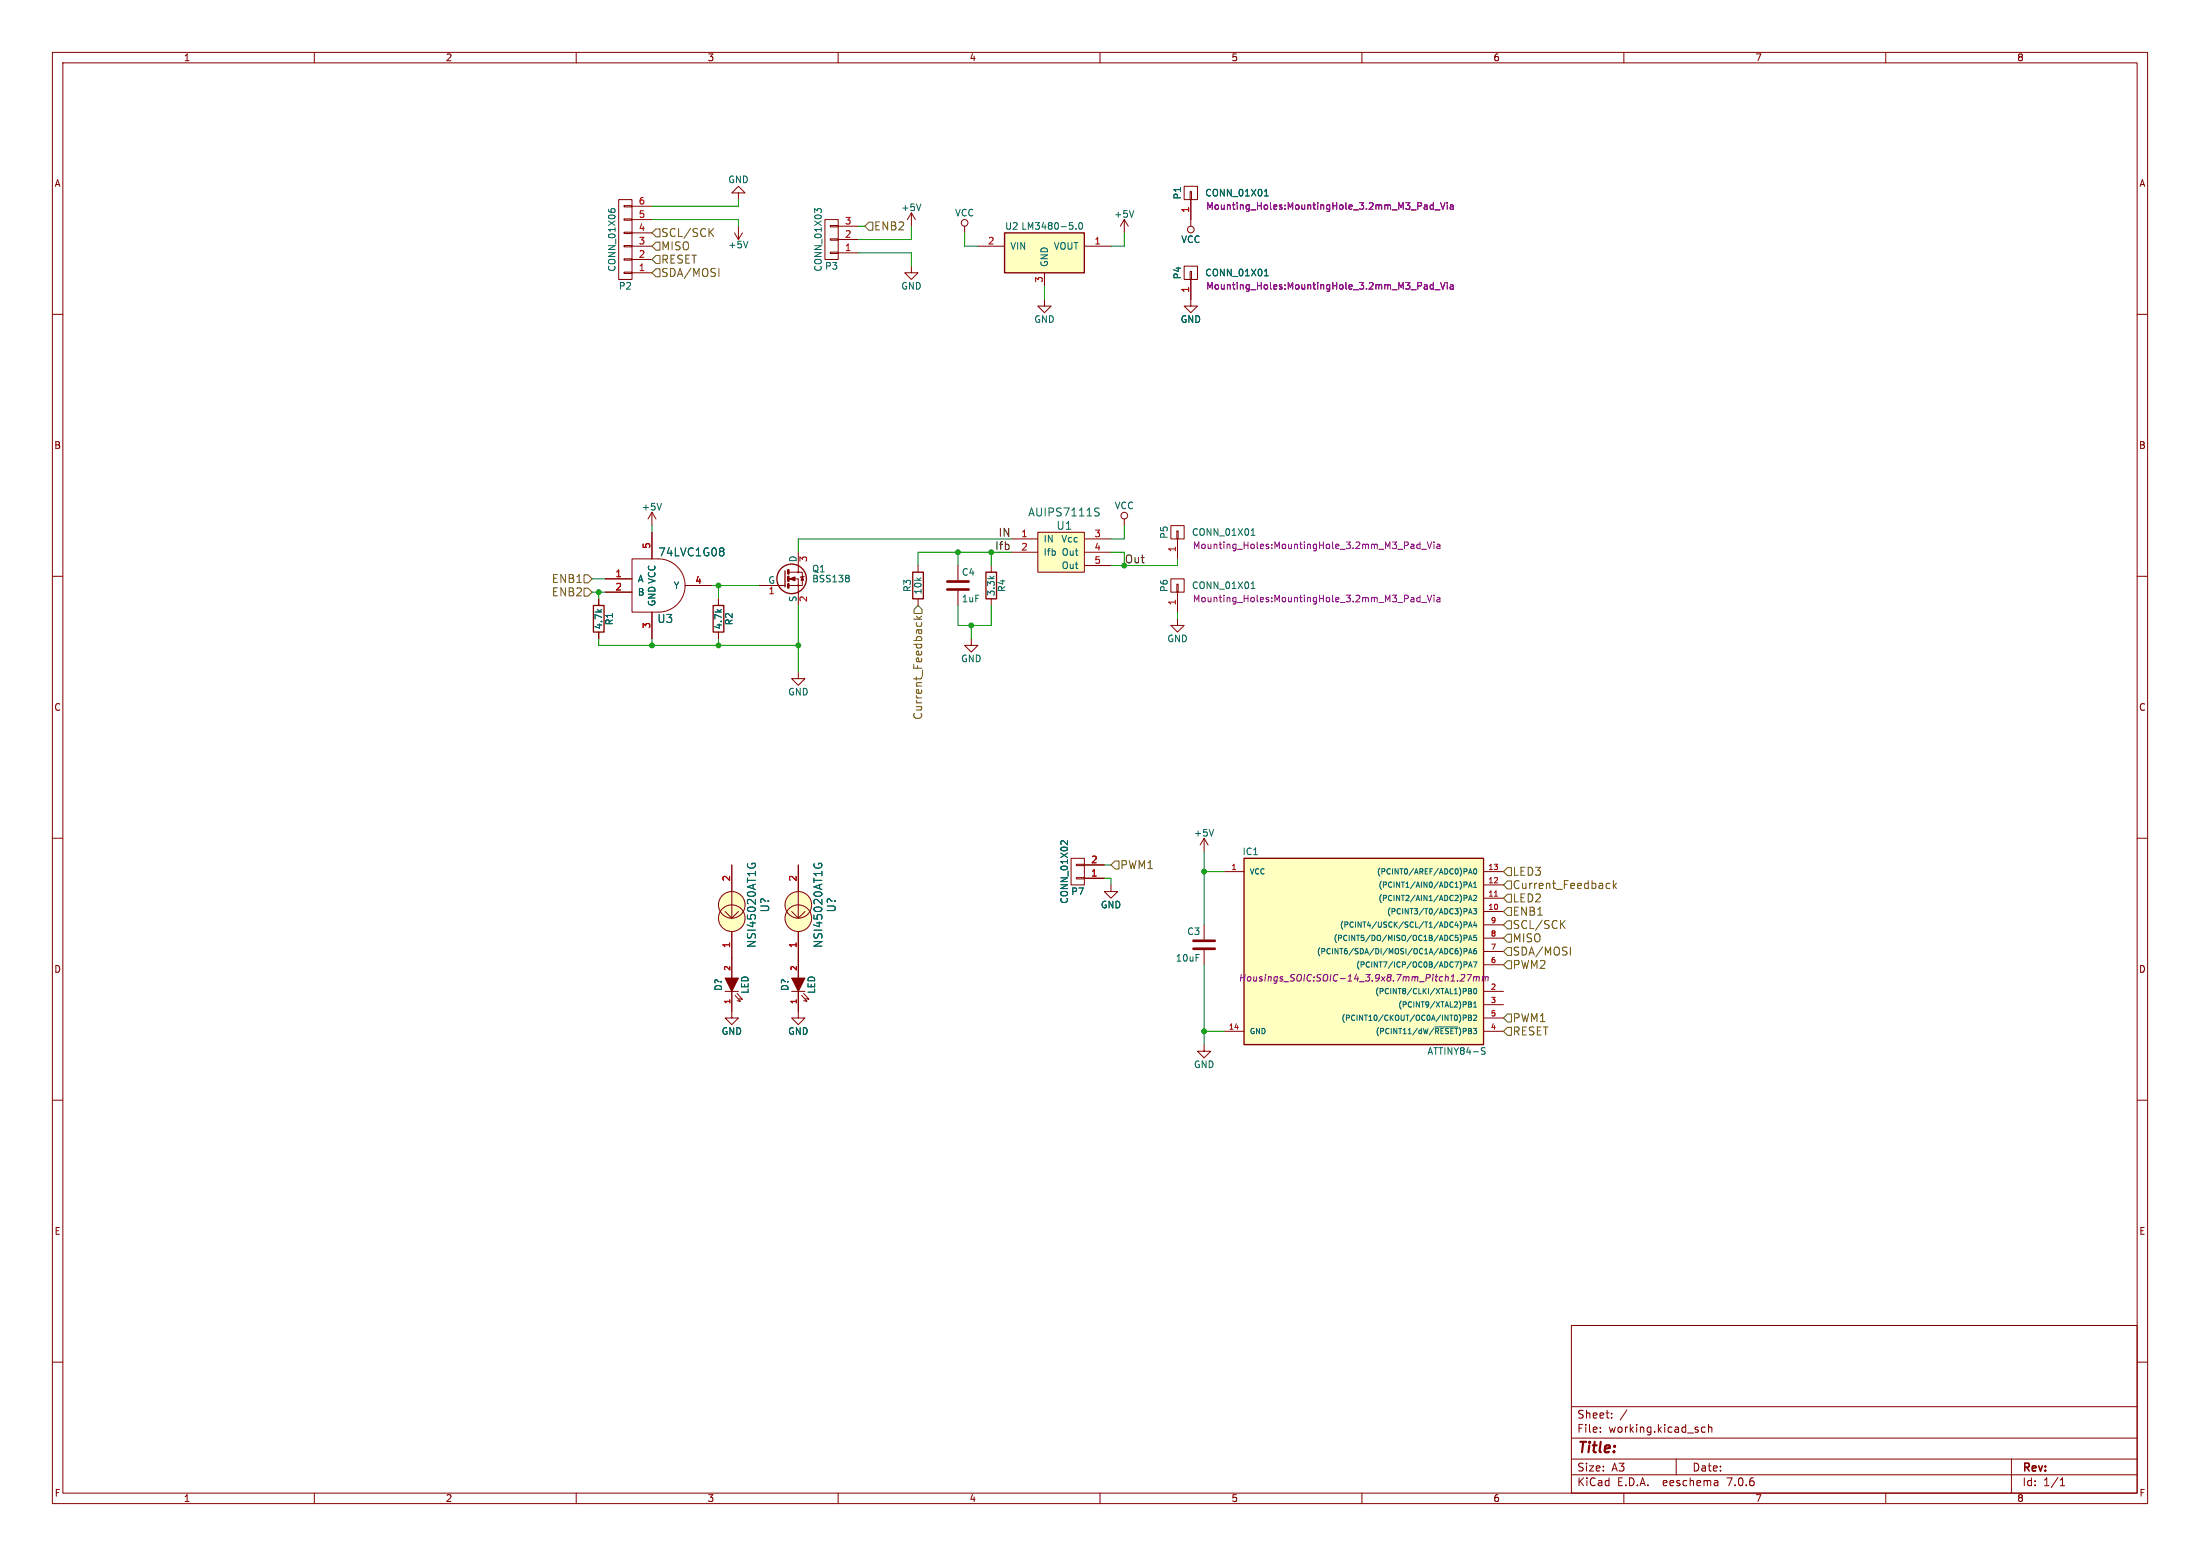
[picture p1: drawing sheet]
EESchema Schematic File Version 2
LIBS:power
LIBS:device
LIBS:transistors
LIBS:conn
LIBS:linear
LIBS:regul
LIBS:74xx
LIBS:cmos4000
LIBS:adc-dac
LIBS:memory
LIBS:xilinx
LIBS:microcontrollers
LIBS:dsp
LIBS:microchip
LIBS:analog_switches
LIBS:motorola
LIBS:texas
LIBS:intel
LIBS:audio
LIBS:interface
LIBS:digital-audio
LIBS:philips
LIBS:display
LIBS:cypress
LIBS:siliconi
LIBS:opto
LIBS:atmel
LIBS:contrib
LIBS:valves
LIBS:dev_bjt
LIBS:dev_conn
LIBS:dev_ic
LIBS:dev_mosfet
LIBS:dev_switch
LIBS:main-cache
EELAYER 25 0
EELAYER END
$Descr A3 16535 11693
encoding utf-8
Sheet 1 1
Title ""
Date ""
Rev ""
Comp ""
Comment1 ""
Comment2 ""
Comment3 ""
Comment4 ""
$EndDescr
$Comp
L AUIPS7111S U1
U 1 1
P 8000 4200
F 0 "U1" H 8000 4450 60  0000 C CNN
F 1 "AUIPS7111S" H 8000 4550 60  0000 C CNN
F 2 "KiCad-MDH-IC:TO-263-!3" H 8000 4200 60  0001 C CNN
F 3 "http://www.farnell.com/datasheets/1441780.pdf" H 8150 4800 60  0001 C CNN
	1    8000 4200
	1    0    0    -1  
$EndComp
$Comp
L R R2
U 1 1
P 5400 4650
F 0 "R2" V 5480 4650 50  0000 C CNN
F 1 "4.7k" V 5400 4650 50  0000 C CNN
F 2 "Resistors_SMD:R_0402" V 5330 4650 50  0001 C CNN
F 3 "" H 5400 4650 50  0000 C CNN
	1    5400 4650
	1    0    0    -1  
$EndComp
$Comp
L R R4
U 1 1
P 7450 4400
F 0 "R4" V 7530 4400 50  0000 C CNN
F 1 "3.3k" V 7450 4400 50  0000 C CNN
F 2 "Resistors_SMD:R_0402" V 7380 4400 50  0001 C CNN
F 3 "" H 7450 4400 50  0000 C CNN
	1    7450 4400
	1    0    0    -1  
$EndComp
$Comp
L R R3
U 1 1
P 6900 4400
F 0 "R3" V 6980 4400 50  0000 C CNN
F 1 "10k" V 6900 4400 50  0000 C CNN
F 2 "Resistors_SMD:R_0402" V 6830 4400 50  0001 C CNN
F 3 "" H 6900 4400 50  0000 C CNN
	1    6900 4400
	-1   0    0    1   
$EndComp
Text Label 8450 4250 0    60   ~ 0
Out
$Comp
L BSS138 Q1
U 1 1
P 5900 4350
F 0 "Q1" H 6100 4425 50  0000 L CNN
F 1 "BSS138" H 6100 4350 50  0000 L CNN
F 2 "TO_SOT_Packages_SMD:SOT-23" H 6100 4275 50  0001 L CIN
F 3 "" H 5900 4350 50  0000 L CNN
	1    5900 4350
	1    0    0    -1  
$EndComp
Text Label 7600 4050 2    60   ~ 0
IN
Text Label 7600 4150 2    60   ~ 0
Ifb
$Comp
L GND #PWR01
U 1 1
P 9050 7850
F 0 "#PWR01" H 9050 7600 50  0001 C CNN
F 1 "GND" H 9050 7700 50  0000 C CNN
F 2 "" H 9050 7850 50  0000 C CNN
F 3 "" H 9050 7850 50  0000 C CNN
	1    9050 7850
	-1   0    0    -1  
$EndComp
$Comp
L LM3480-5.0 U2
U 1 1
P 7850 1850
F 0 "U2" H 7550 2000 50  0000 L CNN
F 1 "LM3480-5.0" H 8150 2000 50  0000 R CNN
F 2 "TO_SOT_Packages_SMD:SOT-23" H 7850 1450 50  0001 C CIN
F 3 "" H 7850 1850 50  0000 C CNN
	1    7850 1850
	1    0    0    -1  
$EndComp
$Comp
L C C3
U 1 1
P 9050 7100
F 0 "C3" H 9075 7200 50  0000 L CNN
F 1 "10uF" H 9075 7000 50  0000 L CNN
F 2 "Capacitors_SMD:C_0805" H 9088 6950 50  0001 C CNN
F 3 "" H 9050 7100 50  0000 C CNN
	1    9050 7100
	-1   0    0    -1  
$EndComp
Text HLabel 11300 7150 2    60   Input ~ 0
SDA/MOSI
Text HLabel 11300 6950 2    60   Input ~ 0
SCL/SCK
$Comp
L C C4
U 1 1
P 7200 4400
F 0 "C4" H 7225 4500 50  0000 L CNN
F 1 "1uF" H 7225 4300 50  0000 L CNN
F 2 "Capacitors_SMD:C_0402" H 7238 4250 50  0001 C CNN
F 3 "" H 7200 4400 50  0000 C CNN
	1    7200 4400
	1    0    0    -1  
$EndComp
Text HLabel 11300 7050 2    60   Input ~ 0
MISO
Text HLabel 11300 7750 2    60   Input ~ 0
RESET
$Comp
L R R1
U 1 1
P 4500 4650
F 0 "R1" V 4580 4650 50  0000 C CNN
F 1 "4.7k" V 4500 4650 50  0000 C CNN
F 2 "Resistors_SMD:R_0402" V 4430 4650 50  0001 C CNN
F 3 "" H 4500 4650 50  0000 C CNN
	1    4500 4650
	1    0    0    -1  
$EndComp
Text HLabel 4450 4450 0    60   Input ~ 0
ENB2
Text HLabel 6500 1700 2    60   Input ~ 0
ENB2
$Comp
L 74LVC1G08 U3
U 1 1
P 4900 4400
F 0 "U3" H 5000 4150 60  0000 C CNN
F 1 "74LVC1G08" H 5200 4650 60  0000 C CNN
F 2 "TO_SOT_Packages_SMD:SOT-353" H 4850 4450 60  0001 C CNN
F 3 "http://www.nxp.com/documents/data_sheet/74LVC1G08.pdf?" H 5400 3950 60  0001 C CNN
	1    4900 4400
	1    0    0    -1  
$EndComp
Text HLabel 4900 1850 2    60   Input ~ 0
MISO
Text HLabel 4900 1750 2    60   Input ~ 0
SCL/SCK
Text HLabel 4900 2050 2    60   Input ~ 0
SDA/MOSI
Text HLabel 4900 1950 2    60   Input ~ 0
RESET
$Comp
L GND #PWR02
U 1 1
P 5550 1500
F 0 "#PWR02" H 5550 1250 50  0001 C CNN
F 1 "GND" H 5550 1350 50  0000 C CNN
F 2 "" H 5550 1500 50  0000 C CNN
F 3 "" H 5550 1500 50  0000 C CNN
	1    5550 1500
	-1   0    0    1   
$EndComp
$Comp
L CONN_01X06 P2
U 1 1
P 4700 1800
F 0 "P2" H 4700 2150 50  0000 C CNN
F 1 "CONN_01X06" V 4800 1800 50  0000 C CNN
F 2 "Connectors_Hirose:Hirose_DF13-06P-1.25DS_06x1.25mm_Angled" H 4700 1800 50  0001 C CNN
F 3 "" H 4700 1800 50  0000 C CNN
	1    4700 1800
	-1   0    0    1   
$EndComp
$Comp
L CONN_01X03 P3
U 1 1
P 6250 1800
F 0 "P3" H 6250 2000 50  0000 C CNN
F 1 "CONN_01X03" V 6350 1800 50  0000 C CNN
F 2 "Connectors_Hirose:Hirose_DF13-03P-1.25DS_03x1.25mm_Angled" H 6250 1800 50  0001 C CNN
F 3 "" H 6250 1800 50  0000 C CNN
	1    6250 1800
	-1   0    0    1   
$EndComp
$Comp
L GND #PWR03
U 1 1
P 6850 2000
F 0 "#PWR03" H 6850 1750 50  0001 C CNN
F 1 "GND" H 6850 1850 50  0000 C CNN
F 2 "" H 6850 2000 50  0000 C CNN
F 3 "" H 6850 2000 50  0000 C CNN
	1    6850 2000
	1    0    0    -1  
$EndComp
$Comp
L CONN_01X01 P1
U 1 1
P 8950 1450
F 0 "P1" H 8950 1550 50  0000 C CNN
F 1 "CONN_01X01" V 8950 1100 50  0000 C CNN
F 2 "Mounting_Holes:MountingHole_3.2mm_M3_Pad_Via" V 8850 400 50  0000 C CNN
F 3 "" H 8950 1450 50  0000 C CNN
	1    8950 1450
	0    -1   -1   0   
$EndComp
$Comp
L CONN_01X01 P4
U 1 1
P 8950 2050
F 0 "P4" H 8950 2150 50  0000 C CNN
F 1 "CONN_01X01" V 8950 1700 50  0000 C CNN
F 2 "Mounting_Holes:MountingHole_3.2mm_M3_Pad_Via" V 8850 1000 50  0000 C CNN
F 3 "" H 8950 2050 50  0000 C CNN
	1    8950 2050
	0    -1   -1   0   
$EndComp
$Comp
L CONN_01X01 P5
U 1 1
P 8850 4000
F 0 "P5" H 8850 4100 50  0000 C CNN
F 1 "CONN_01X01" V 8850 3650 50  0000 C CNN
F 2 "Mounting_Holes:MountingHole_3.2mm_M3_Pad_Via" V 8750 2950 50  0000 C CNN
F 3 "" H 8850 4000 50  0000 C CNN
	1    8850 4000
	0    -1   -1   0   
$EndComp
$Comp
L GND #PWR04
U 1 1
P 8950 2250
F 0 "#PWR04" H 8950 2000 50  0001 C CNN
F 1 "GND" H 8950 2100 50  0000 C CNN
F 2 "" H 8950 2250 50  0000 C CNN
F 3 "" H 8950 2250 50  0000 C CNN
	1    8950 2250
	1    0    0    -1  
$EndComp
$Comp
L VCC #PWR05
U 1 1
P 8950 1650
F 0 "#PWR05" H 8950 1500 50  0001 C CNN
F 1 "VCC" H 8950 1800 50  0000 C CNN
F 2 "" H 8950 1650 50  0000 C CNN
F 3 "" H 8950 1650 50  0000 C CNN
	1    8950 1650
	-1   0    0    1   
$EndComp
$Comp
L VCC #PWR06
U 1 1
P 8450 3950
F 0 "#PWR06" H 8450 3800 50  0001 C CNN
F 1 "VCC" H 8450 4100 50  0000 C CNN
F 2 "" H 8450 3950 50  0000 C CNN
F 3 "" H 8450 3950 50  0000 C CNN
	1    8450 3950
	1    0    0    -1  
$EndComp
$Comp
L CONN_01X01 P6
U 1 1
P 8850 4400
F 0 "P6" H 8850 4500 50  0000 C CNN
F 1 "CONN_01X01" V 8850 4050 50  0000 C CNN
F 2 "Mounting_Holes:MountingHole_3.2mm_M3_Pad_Via" V 8750 3350 50  0000 C CNN
F 3 "" H 8850 4400 50  0000 C CNN
	1    8850 4400
	0    -1   -1   0   
$EndComp
Wire Wire Line
	6000 4050 7600 4050
Wire Wire Line
	5350 4400 5700 4400
Wire Wire Line
	8450 4050 8350 4050
Wire Wire Line
	8350 4150 8450 4150
Wire Wire Line
	8450 4150 8450 4250
Wire Wire Line
	8350 4250 8850 4250
Connection ~ 8450 4250
Wire Wire Line
	7450 4150 7450 4250
Connection ~ 7450 4150
Wire Wire Line
	4500 4850 6000 4850
Connection ~ 4900 4850
Wire Wire Line
	7450 4700 7450 4550
Wire Wire Line
	9050 6400 9050 6950
Wire Wire Line
	9050 7250 9050 7850
Connection ~ 9050 6550
Connection ~ 9050 7750
Wire Wire Line
	7200 4250 7200 4150
Connection ~ 7200 4150
Wire Wire Line
	7200 4700 7200 4550
Wire Wire Line
	4450 4450 4550 4450
Wire Wire Line
	4500 4800 4500 4850
Wire Wire Line
	4500 4500 4500 4450
Connection ~ 4500 4450
Wire Wire Line
	6500 1700 6450 1700
Wire Wire Line
	4450 4350 4550 4350
Wire Wire Line
	9050 7750 9200 7750
Wire Wire Line
	9050 6550 9200 6550
Wire Wire Line
	5550 1650 5550 1700
Wire Wire Line
	4900 1650 5550 1650
Wire Wire Line
	5550 1550 4900 1550
Wire Wire Line
	5550 1500 5550 1550
Wire Wire Line
	6850 2000 6850 1900
Wire Wire Line
	6850 1900 6450 1900
Wire Wire Line
	6850 1700 6850 1800
Wire Wire Line
	6850 1800 6450 1800
Wire Wire Line
	6000 4550 6000 5050
Wire Wire Line
	5400 4400 5400 4500
Wire Wire Line
	5400 4850 5400 4800
Connection ~ 5400 4400
Wire Wire Line
	8450 4050 8450 3950
$Comp
L GND #PWR07
U 1 1
P 8850 4650
F 0 "#PWR07" H 8850 4400 50  0001 C CNN
F 1 "GND" H 8850 4500 50  0000 C CNN
F 2 "" H 8850 4650 50  0000 C CNN
F 3 "" H 8850 4650 50  0000 C CNN
	1    8850 4650
	1    0    0    -1  
$EndComp
Wire Wire Line
	8850 4600 8850 4650
Wire Wire Line
	8850 4250 8850 4200
Wire Wire Line
	8350 1850 8450 1850
Wire Wire Line
	8450 1850 8450 1750
$Comp
L VCC #PWR08
U 1 1
P 7250 1750
F 0 "#PWR08" H 7250 1600 50  0001 C CNN
F 1 "VCC" H 7250 1900 50  0000 C CNN
F 2 "" H 7250 1750 50  0000 C CNN
F 3 "" H 7250 1750 50  0000 C CNN
	1    7250 1750
	1    0    0    -1  
$EndComp
Wire Wire Line
	7250 1750 7250 1850
Wire Wire Line
	7250 1850 7350 1850
$Comp
L GND #PWR09
U 1 1
P 7850 2250
F 0 "#PWR09" H 7850 2000 50  0001 C CNN
F 1 "GND" H 7850 2100 50  0000 C CNN
F 2 "" H 7850 2250 50  0000 C CNN
F 3 "" H 7850 2250 50  0000 C CNN
	1    7850 2250
	1    0    0    -1  
$EndComp
Wire Wire Line
	7850 2250 7850 2150
Wire Wire Line
	4900 3950 4900 4000
$Comp
L GND #PWR010
U 1 1
P 6000 5050
F 0 "#PWR010" H 6000 4800 50  0001 C CNN
F 1 "GND" H 6000 4900 50  0000 C CNN
F 2 "" H 6000 5050 50  0000 C CNN
F 3 "" H 6000 5050 50  0000 C CNN
	1    6000 5050
	1    0    0    -1  
$EndComp
Connection ~ 5400 4850
Connection ~ 6000 4850
Wire Wire Line
	4900 4800 4900 4850
$Comp
L GND #PWR011
U 1 1
P 7300 4800
F 0 "#PWR011" H 7300 4550 50  0001 C CNN
F 1 "GND" H 7300 4650 50  0000 C CNN
F 2 "" H 7300 4800 50  0000 C CNN
F 3 "" H 7300 4800 50  0000 C CNN
	1    7300 4800
	1    0    0    -1  
$EndComp
Wire Wire Line
	7300 4800 7300 4700
Wire Wire Line
	7200 4700 7450 4700
Connection ~ 7300 4700
Wire Wire Line
	6000 4150 6000 4050
Wire Wire Line
	6900 4150 7600 4150
Wire Wire Line
	6900 4150 6900 4250
$Comp
L +5V #PWR012
U 1 1
P 5550 1700
F 0 "#PWR012" H 5550 1550 50  0001 C CNN
F 1 "+5V" H 5550 1840 50  0000 C CNN
F 2 "" H 5550 1700 50  0000 C CNN
F 3 "" H 5550 1700 50  0000 C CNN
	1    5550 1700
	-1   0    0    1   
$EndComp
$Comp
L +5V #PWR013
U 1 1
P 9050 6400
F 0 "#PWR013" H 9050 6250 50  0001 C CNN
F 1 "+5V" H 9050 6540 50  0000 C CNN
F 2 "" H 9050 6400 50  0000 C CNN
F 3 "" H 9050 6400 50  0000 C CNN
	1    9050 6400
	-1   0    0    -1  
$EndComp
$Comp
L +5V #PWR014
U 1 1
P 6850 1700
F 0 "#PWR014" H 6850 1550 50  0001 C CNN
F 1 "+5V" H 6850 1840 50  0000 C CNN
F 2 "" H 6850 1700 50  0000 C CNN
F 3 "" H 6850 1700 50  0000 C CNN
	1    6850 1700
	1    0    0    -1  
$EndComp
$Comp
L +5V #PWR015
U 1 1
P 4900 3950
F 0 "#PWR015" H 4900 3800 50  0001 C CNN
F 1 "+5V" H 4900 4090 50  0000 C CNN
F 2 "" H 4900 3950 50  0000 C CNN
F 3 "" H 4900 3950 50  0000 C CNN
	1    4900 3950
	1    0    0    -1  
$EndComp
$Comp
L +5V #PWR016
U 1 1
P 8450 1750
F 0 "#PWR016" H 8450 1600 50  0001 C CNN
F 1 "+5V" H 8450 1890 50  0000 C CNN
F 2 "" H 8450 1750 50  0000 C CNN
F 3 "" H 8450 1750 50  0000 C CNN
	1    8450 1750
	1    0    0    -1  
$EndComp
Text HLabel 11300 7650 2    60   Input ~ 0
PWM1
$Comp
L CONN_01X02 P7
U 1 1
P 8100 6550
F 0 "P7" H 8100 6700 50  0000 C CNN
F 1 "CONN_01X02" V 8200 6550 50  0000 C CNN
F 2 "Connectors_Hirose:Hirose_DF13-02P-1.25DS_02x1.25mm_Angled" H 8100 6550 50  0001 C CNN
F 3 "" H 8100 6550 50  0000 C CNN
	1    8100 6550
	-1   0    0    1   
$EndComp
$Comp
L GND #PWR017
U 1 1
P 8350 6650
F 0 "#PWR017" H 8350 6400 50  0001 C CNN
F 1 "GND" H 8350 6500 50  0000 C CNN
F 2 "" H 8350 6650 50  0000 C CNN
F 3 "" H 8350 6650 50  0000 C CNN
	1    8350 6650
	1    0    0    -1  
$EndComp
Text HLabel 8350 6500 2    60   Input ~ 0
PWM1
Wire Wire Line
	8300 6600 8350 6600
Wire Wire Line
	8350 6600 8350 6650
Wire Wire Line
	8350 6500 8300 6500
Text HLabel 6900 4550 3    60   Input ~ 0
Current_Feedback
Text HLabel 11300 6650 2    60   Input ~ 0
Current_Feedback
Text HLabel 11300 7250 2    60   Input ~ 0
PWM2
Text HLabel 11300 6750 2    60   Input ~ 0
LED2
Text HLabel 11300 6550 2    60   Input ~ 0
LED3
$Comp
L ATTINY84-S IC1
U 1 1
P 10250 7150
F 0 "IC1" H 9400 7900 50  0000 C CNN
F 1 "ATTINY84-S" H 10950 6400 50  0000 C CNN
F 2 "Housings_SOIC:SOIC-14_3.9x8.7mm_Pitch1.27mm" H 10250 6950 50  0000 C CIN
F 3 "" H 10250 7150 50  0000 C CNN
	1    10250 7150
	1    0    0    -1  
$EndComp
Text HLabel 4450 4350 0    60   Input ~ 0
ENB1
Text HLabel 11300 6850 2    60   Input ~ 0
ENB1
$Comp
L NSI45020AT1G U?
U 1 1
P 5500 6800
F 0 "U?" H 5500 7050 60  0000 C CNN
F 1 "NSI45020AT1G" H 5500 6950 60  0000 C CNN
F 2 "" H 4750 6950 60  0001 C CNN
F 3 "http://www.onsemi.com/pub_link/Collateral/NSI45020A-D.PDF" H 5600 6450 60  0001 C CNN
	1    5500 6800
	0    1    1    0   
$EndComp
$Comp
L LED D?
U 1 1
P 5500 7400
F 0 "D?" H 5500 7500 50  0000 C CNN
F 1 "LED" H 5500 7300 50  0000 C CNN
F 2 "" H 5500 7400 50  0000 C CNN
F 3 "" H 5500 7400 50  0000 C CNN
	1    5500 7400
	0    -1   -1   0   
$EndComp
$Comp
L GND #PWR?
U 1 1
P 5500 7600
F 0 "#PWR?" H 5500 7350 50  0001 C CNN
F 1 "GND" H 5500 7450 50  0000 C CNN
F 2 "" H 5500 7600 50  0000 C CNN
F 3 "" H 5500 7600 50  0000 C CNN
	1    5500 7600
	-1   0    0    -1  
$EndComp
$Comp
L NSI45020AT1G U?
U 1 1
P 6000 6800
F 0 "U?" H 6000 7050 60  0000 C CNN
F 1 "NSI45020AT1G" H 6000 6950 60  0000 C CNN
F 2 "" H 5250 6950 60  0001 C CNN
F 3 "http://www.onsemi.com/pub_link/Collateral/NSI45020A-D.PDF" H 6100 6450 60  0001 C CNN
	1    6000 6800
	0    1    1    0   
$EndComp
$Comp
L LED D?
U 1 1
P 6000 7400
F 0 "D?" H 6000 7500 50  0000 C CNN
F 1 "LED" H 6000 7300 50  0000 C CNN
F 2 "" H 6000 7400 50  0000 C CNN
F 3 "" H 6000 7400 50  0000 C CNN
	1    6000 7400
	0    -1   -1   0   
$EndComp
$Comp
L GND #PWR?
U 1 1
P 6000 7600
F 0 "#PWR?" H 6000 7350 50  0001 C CNN
F 1 "GND" H 6000 7450 50  0000 C CNN
F 2 "" H 6000 7600 50  0000 C CNN
F 3 "" H 6000 7600 50  0000 C CNN
	1    6000 7600
	-1   0    0    -1  
$EndComp
$EndSCHEMATC
